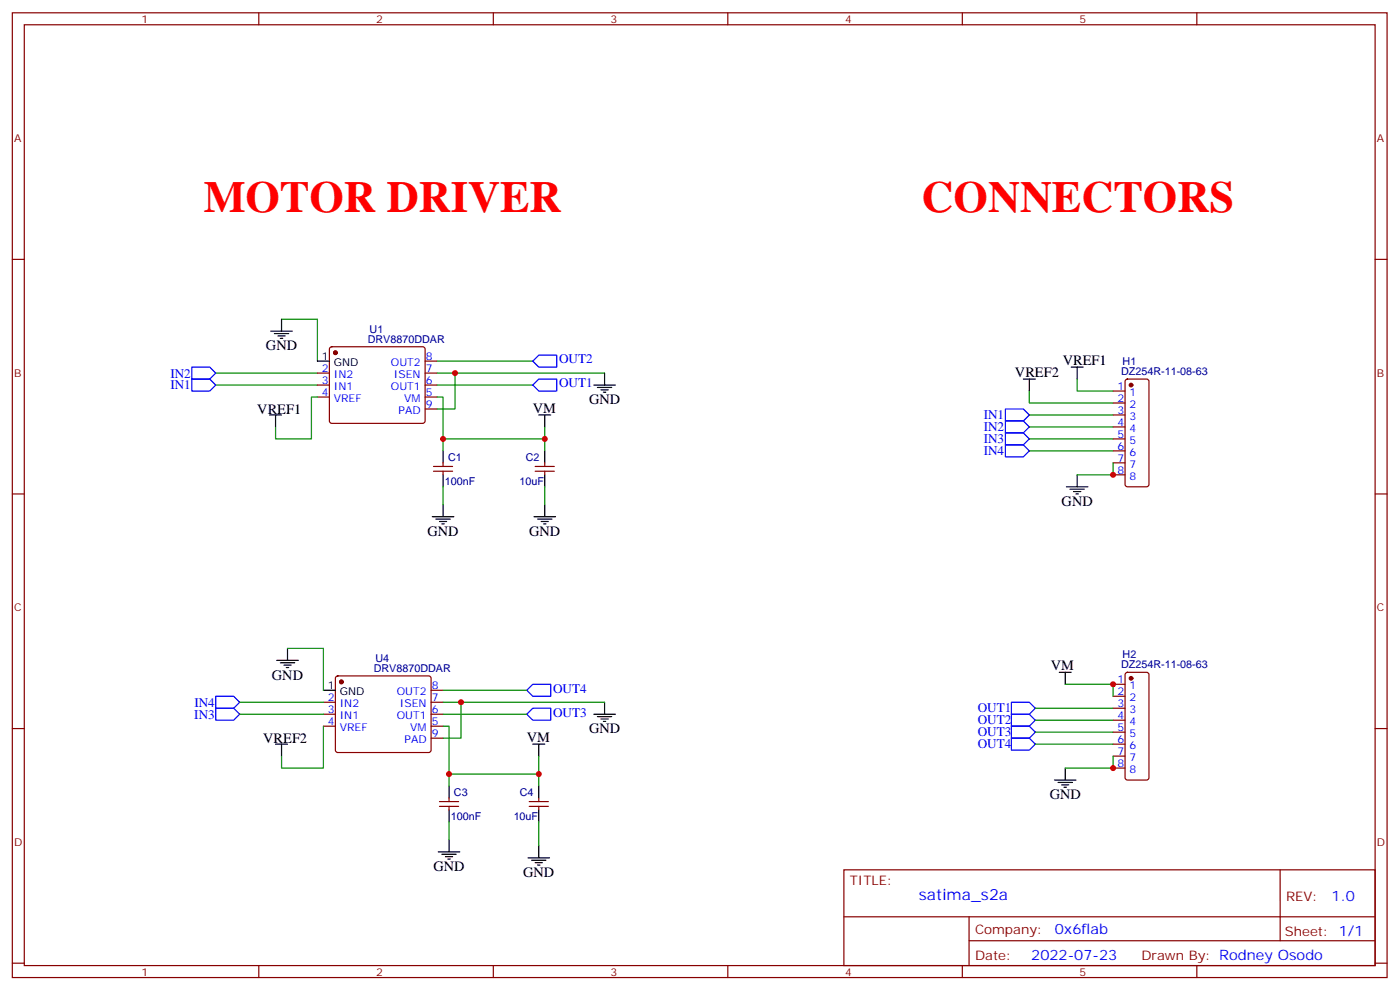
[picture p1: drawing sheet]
<svg xmlns="http://www.w3.org/2000/svg" width="413mm" height="292mm" viewBox="0 0 413 292" stroke-linecap="round" stroke-linejoin="round" font-family="sans-serif">
<g fill="none" stroke="#870000" stroke-width=".35">
<path d="M3.6 3.8h405.4v284.3h-405.4zM7.2 7.3h398.2v277.3h-398.2zM76.3 3.8v3.5M145.5 3.8v3.5M214.6 3.8v3.5M283.7 3.8v3.5M352.9 3.8v3.5M3.6 76.4h3.6M405.4 76.4h3.6M93.6 110h3.5M93.6 113.5h3.5M93.6 117h3.5"/>
<path d="M97.4 102.4l.4-.2h26.8l.5 .2 .2 .5v21.2l-.2 .5-.5 .2h-26.8l-.5-.3-.2-.4v-21.2zM125.3 110h3.6M125.3 113.5h3.6M125.3 117h3.6M125.3 106.4h3.6M328.2 115.3h3.5M328.2 118.8h3.5M332 111.9l.4-.2h5.7l.5 .2 .2 .5v30.4l-.3 .5-.4 .2h-5.7l-.5-.3-.2-.4v-30.4zM125.3 120.5h3.6M127.8 137.5h5.7M127.8 138.9h5.7M130.6 136.4v1.1"/>
<path d="M130.6 138.9v1M157.8 137.5h5.6M157.8 138.9h5.6M160.6 136.4v1.1M160.6 138.9v1M328.2 122.3h3.5M328.2 125.8h3.5M328.2 129.4h3.5M328.2 132.9h3.5M328.2 136.4h3.5M328.2 139.9h3.5M3.6 145.6h3.6"/>
<path d="M405.4 145.6h3.6M99.1 199.4l.5-.2h26.8l.5 .2 .2 .5v21.2l-.2 .5-.5 .2h-26.8l-.5-.2-.2-.5v-21.2zM332 198.4l.4-.2h5.7l.5 .2 .2 .5v30.3l-.3 .5-.4 .2h-5.7l-.5-.2-.2-.5v-30.3zM3.6 214.7h3.6M95.4 207h3.5M95.4 210.5h3.5M95.4 214h3.5M127.1 207h3.5M127.1 210.5h3.5M127.1 214h3.5M127.1 203.4h3.5M127.1 217.6h3.5"/>
<path d="M328.2 201.7h3.5M328.2 205.2h3.5M328.2 208.7h3.5M328.2 212.3h3.5M328.2 215.8h3.5M328.2 219.3h3.5M405.4 214.7h3.6M129.6 236.3h5.6M129.6 237.7h5.6M132.4 235.2v1.1M132.4 237.7v1M156 236.3h5.7"/>
<path d="M156 237.7h5.7M158.9 235.2v1.1M158.9 237.7v1M328.2 222.8h3.5M328.2 226.4h3.5M248.8 256.4h156.6v28.2h-156.6zM377.4 256.4v20.9M248.8 270.2h156.5M285.7 277.3h119.6M285.7 270.2v14.1M3.6 283.9h3.6M76.3 284.6v3.5"/>
<path d="M145.5 284.6v3.5M214.6 284.6v3.5M283.7 284.6v3.5M352.9 284.6v3.5M405.4 283.9h3.6"/>
</g>
<g fill="none" stroke="#008700" stroke-width=".35">
<path d="M83 94.1h10.6v12.3M63.6 113.5h30M63.6 110h30M93.6 117h-1.8v12.4h-10.6v-3.6M128.9 117h1.7v12.4h30v-3.6M128.9 113.5h28.2M128.9 110h49.4M128.9 106.4h28.2M134.2 110v10.5h-5.3M303.5 115.3v3.5h24.7M317.6 111.7v3.6h10.6M130.6 129.4v3.5"/>
<path d="M160.6 129.4v3.5M303.5 122.3h24.7M303.5 125.8h24.7M303.5 129.4h24.7M303.5 132.9h24.7M328.2 136.4v3.5h-10.6M130.6 143.5v5.3M160.6 143.5v5.3M84.8 191.1h10.6v12.3M70.7 207h24.7M70.7 210.5h24.7M95.4 214v12.4h-12.4v-3.6"/>
<path d="M130.6 214h1.8v14.1h26.5v-5.3M130.6 207h47.7M130.6 210.5h24.7M130.6 203.4h24.7M135.9 207v10.6h-5.3M305.3 208.7h22.9M305.3 212.3h22.9M305.3 215.8h22.9M305.3 219.3h22.9M314.1 201.7h14.1v3.5M132.4 228.1v3.6M158.9 228.1v3.6"/>
<path d="M328.2 222.8v3.6h-14.1M132.4 242.3v5.2M158.9 242.3v7"/>
</g>
<g fill="none" stroke="#000" stroke-width=".35">
<path d="M79.8 97.6h6.4M80.9 98.3h4.2M82 99h2.1M82.7 99.7h.7M83 94.1v3.5M93.6 106.4h3.5M175.1 113.5h6.3M176.1 114.2h4.3M177.2 114.9h2.1M177.9 115.6h.7M178.3 110v3.5M301.7 111.7h3.6"/>
<path d="M303.5 111.7v3.6M315.8 108.2h3.6M317.6 108.2v3.5M79.5 122.3h3.5M81.2 122.3v3.5M130.6 132.9v3.5M130.6 139.9v3.6M158.9 122.3h3.5M160.6 122.3v3.5M160.6 132.9v3.5M160.6 139.9v3.6M317.6 139.9v3.6"/>
<path d="M127.5 152.3h6.3M128.5 153h4.3M129.6 153.7h2.1M130.3 154.4h.7M130.6 148.8v3.5M157.4 152.3h6.4M158.5 153h4.2M159.6 153.7h2.1M160.3 154.4h.7M160.6 148.8v3.5M314.4 143.5h6.4M315.5 144.2h4.2"/>
<path d="M316.5 144.9h2.2M317.3 145.6h.7M81.6 194.6h6.3M82.7 195.3h4.2M83.7 196h2.1M84.4 196.7h.7M84.8 191.1v3.5M312.3 198.2h3.5M314.1 198.2v3.5M81.2 219.3h3.6M83 219.3v3.5M95.4 203.4h3.5"/>
<path d="M157.1 219.3h3.5M158.9 219.3v3.5M175.1 210.5h6.3M176.1 211.2h4.3M177.2 211.9h2.1M177.9 212.6h.7M178.3 207v3.5M132.4 231.7v3.5M132.4 238.7v3.6M158.9 231.7v3.5M158.9 238.7v3.6M310.9 229.9h6.4"/>
<path d="M312 230.6h4.2M313 231.3h2.1M313.7 232h.7M314.1 226.4v3.5M129.2 251.1h6.4M130.3 251.8h4.2M131.3 252.5h2.2M132 253.2h.8M132.4 247.5v3.6M155.7 252.8h6.3M156.7 253.5h4.3M157.8 254.2h2.1"/>
<path d="M158.5 255h.7M158.9 249.3v3.5"/>
</g>
<g fill="none" stroke="#00f" stroke-width=".35">
<path d="M56.6 108.2h5.2l1.8 1.8-1.8 1.7h-5.2zM56.6 111.7h5.2l1.8 1.8-1.8 1.8h-5.2zM157.1 113.5l1.8-1.8h5.2v3.6h-5.2zM157.1 106.4l1.8-1.7h5.2v3.5h-5.2zM296.4 120.5h5.3l1.8 1.8-1.8 1.8h-5.3zM296.4 124.1h5.3l1.8 1.7-1.8 1.8h-5.3zM296.4 127.6h5.3l1.8 1.8-1.8 1.7h-5.3zM296.4 131.1h5.3l1.8 1.8-1.8 1.8h-5.3zM63.6 208.7h5.3l1.8 1.8-1.8 1.8h-5.3zM63.6 205.2h5.3l1.8 1.8-1.8 1.7h-5.3zM155.3 203.4l1.8-1.7h5.3v3.5h-5.3zM155.3 210.5l1.8-1.8h5.3v3.6h-5.3z"/>
<path d="M298.2 207h5.3l1.8 1.7-1.8 1.8h-5.3zM298.2 210.5h5.3l1.8 1.8-1.8 1.7h-5.3zM298.2 214h5.3l1.8 1.8-1.8 1.8h-5.3zM298.2 217.6h5.3l1.8 1.7-1.8 1.8h-5.3z"/>
</g>
<g fill="#870000" stroke="#870000" stroke-width=".35">
<circle cx="98.9" cy="104" r=".53"/>
<circle cx="100.6" cy="201" r=".53"/>
<circle cx="333.5" cy="113.5" r=".53"/>
<circle cx="333.5" cy="199.9" r=".53"/>
</g>
<g fill="#c00">
<circle cx="134.2" cy="110" r=".88"/>
<circle cx="135.9" cy="207" r=".88"/>
<circle cx="328.2" cy="139.9" r=".88"/>
<circle cx="158.9" cy="228.1" r=".88"/>
<circle cx="160.6" cy="129.4" r=".88"/>
<circle cx="130.6" cy="129.4" r=".88"/>
<circle cx="132.4" cy="228.1" r=".88"/>
<circle cx="328.2" cy="201.7" r=".88"/>
<circle cx="328.2" cy="226.4" r=".88"/>
</g>
<g font-size="13.1" fill="#f00">
<text x="60.1" y="62.3">MOTOR DRIVER</text>
<text x="271.7" y="62.3">CONNECTORS</text>
</g>
<text font-size="4.6" fill="#00f" x="270.9" y="265.4">satima_s2a</text>
<g font-size="4.2">
<text x="78.4" y="103.3">GND</text>
<text x="313.4" y="107.5">VREF1</text>
<text x="299.3" y="111">VREF2</text>
<text x="173.7" y="119.1">GND</text>
<text x="75.9" y="122">VREF1</text>
<text x="157.1" y="121.6">VM</text>
<text x="313" y="149.1">GND</text>
<text x="126" y="157.9">GND</text>
<text x="156" y="157.9">GND</text>
<text x="309.8" y="197.4">VM</text>
<text x="80.2" y="200.3">GND</text>
<text x="77.6" y="219">VREF2</text>
<text x="155.3" y="218.6">VM</text>
<text x="173.7" y="216.1">GND</text>
<text x="309.5" y="235.5">GND</text>
<text x="127.8" y="256.7">GND</text>
<text x="154.3" y="258.5">GND</text>
</g>
<g font-size="4.2" fill="#00f">
<text x="392.6" y="265.6">1.0</text>
<text x="311" y="275.2">0x6flab</text>
<text x="304.1" y="283">2022-07-23</text>
</g>
<g font-size="3.9" fill="#00f">
<text x="164.9" y="107.1">OUT2</text>
<text x="50.2" y="111.3">IN2</text>
<text x="50.2" y="114.8">IN1</text>
<text x="164.9" y="114.2">OUT1</text>
<text x="290.1" y="123.5">IN1</text>
<text x="290.1" y="127.1">IN2</text>
<text x="290.1" y="130.6">IN3</text>
<text x="290.1" y="134.1">IN4</text>
<text x="57.3" y="208.3">IN4</text>
<text x="163.1" y="204.1">OUT4</text>
<text x="288.3" y="210">OUT1</text>
<text x="57.3" y="211.8">IN3</text>
<text x="163.1" y="211.2">OUT3</text>
<text x="288.3" y="213.5">OUT2</text>
<text x="288.3" y="217">OUT3</text>
<text x="288.3" y="220.6">OUT4</text>
</g>
<g font-size="3.9" fill="#800">
<text x="250.6" y="260.9">TITLE:</text>
<text x="379.2" y="265.6">REV:</text>
<text x="287.5" y="275.1">Company:</text>
<text x="378.9" y="275.8">Sheet: 1/1</text>
<text x="287.5" y="282.8">Date:</text>
<text x="336.5" y="282.9">Drawn By: Rodney Osodo</text>
</g>
<g font-size="3.2" fill="#800">
<text x="41.7" y="6.8">1</text>
<text x="110.9" y="6.8">2</text>
<text x="180" y="6.8">3</text>
<text x="249.2" y="6.8">4</text>
<text x="318.3" y="6.8">5</text>
<text x="4.2" y="41.9">A</text>
<text x="406" y="41.9">A</text>
<text x="4.2" y="111">B</text>
<text x="406" y="111">B</text>
<text x="4.2" y="180.2">C</text>
<text x="406" y="180.2">C</text>
<text x="4.2" y="249.3">D</text>
<text x="406" y="249.3">D</text>
<text x="41.7" y="287.6">1</text>
<text x="110.9" y="287.6">2</text>
<text x="180" y="287.6">3</text>
<text x="249.2" y="287.6">4</text>
<text x="318.3" y="287.6">5</text>
</g>
<g font-size="3.2" fill="#000080">
<text x="108.4" y="101.1">DRV8870DDAR</text>
<text x="109" y="98.1">U1</text>
<text x="331" y="107.6">H1</text>
<text x="330.5" y="110.5">DZ254R-11-08-63</text>
<text x="132.1" y="135.8">C1</text>
<text x="155" y="135.8">C2</text>
<text x="131.1" y="142.8">100nF</text>
<text x="153.2" y="142.8">10uF</text>
<text x="110.7" y="195.1">U4</text>
<text x="330.5" y="197">DZ254R-11-08-63</text>
<text x="331" y="194">H2</text>
<text x="110.2" y="198.2">DRV8870DDAR</text>
<text x="133.9" y="234.6">C3</text>
<text x="153.3" y="234.6">C4</text>
<text x="132.9" y="241.6">100nF</text>
<text x="151.5" y="241.6">10uF</text>
</g>
<g font-size="3.2">
<text x="94.9" y="106.1">1</text>
<text x="98.4" y="107.8">GND</text>
<text x="96.7" y="203.1">1</text>
<text x="100.2" y="204.9">GND</text>
</g>
<g font-size="3.2" fill="#00f">
<text x="115.2" y="107.8">OUT2</text>
<text x="125.5" y="106.1">8</text>
<text x="94.9" y="109.6">2</text>
<text x="94.9" y="113.1">3</text>
<text x="98.4" y="111.4">IN2</text>
<text x="116.2" y="111.4">ISEN</text>
<text x="125.5" y="113.1">6</text>
<text x="125.5" y="109.6">7</text>
<text x="94.9" y="116.7">4</text>
<text x="98.4" y="114.9">IN1</text>
<text x="98.4" y="118.4">VREF</text>
<text x="115.2" y="114.9">OUT1</text>
<text x="119.2" y="118.4">VM</text>
<text x="125.5" y="116.7">5</text>
<text x="329.5" y="114.9">1</text>
<text x="329.5" y="118.4">2</text>
<text x="333" y="116.7">1</text>
<text x="117.5" y="122">PAD</text>
<text x="125.5" y="120.2">9</text>
<text x="329.5" y="122">3</text>
<text x="329.5" y="125.5">4</text>
<text x="333" y="120.2">2</text>
<text x="333" y="123.7">3</text>
<text x="329.5" y="129">5</text>
<text x="333" y="127.2">4</text>
<text x="333" y="130.8">5</text>
<text x="329.5" y="132.5">6</text>
<text x="329.5" y="136.1">7</text>
<text x="333" y="134.3">6</text>
<text x="333" y="137.8">7</text>
<text x="329.5" y="139.6">8</text>
<text x="333" y="141.4">8</text>
<text x="127.3" y="203.1">8</text>
<text x="329.5" y="201.3">1</text>
<text x="333" y="203.1">1</text>
<text x="96.7" y="206.6">2</text>
<text x="100.2" y="208.4">IN2</text>
<text x="117" y="204.9">OUT2</text>
<text x="117.9" y="208.4">ISEN</text>
<text x="127.3" y="206.6">7</text>
<text x="329.5" y="204.9">2</text>
<text x="329.5" y="208.4">3</text>
<text x="333" y="206.6">2</text>
<text x="96.7" y="210.1">3</text>
<text x="96.7" y="213.7">4</text>
<text x="100.2" y="211.9">IN1</text>
<text x="100.2" y="215.4">VREF</text>
<text x="117" y="211.9">OUT1</text>
<text x="121" y="215.4">VM</text>
<text x="127.3" y="213.7">5</text>
<text x="127.3" y="210.1">6</text>
<text x="329.5" y="211.9">4</text>
<text x="329.5" y="215.4">5</text>
<text x="333" y="210.1">3</text>
<text x="333" y="213.7">4</text>
<text x="119.3" y="219">PAD</text>
<text x="127.3" y="217.2">9</text>
<text x="329.5" y="219">6</text>
<text x="333" y="217.2">5</text>
<text x="333" y="220.7">6</text>
<text x="329.5" y="222.5">7</text>
<text x="329.5" y="226">8</text>
<text x="333" y="224.3">7</text>
<text x="333" y="227.8">8</text>
</g>
</svg>
